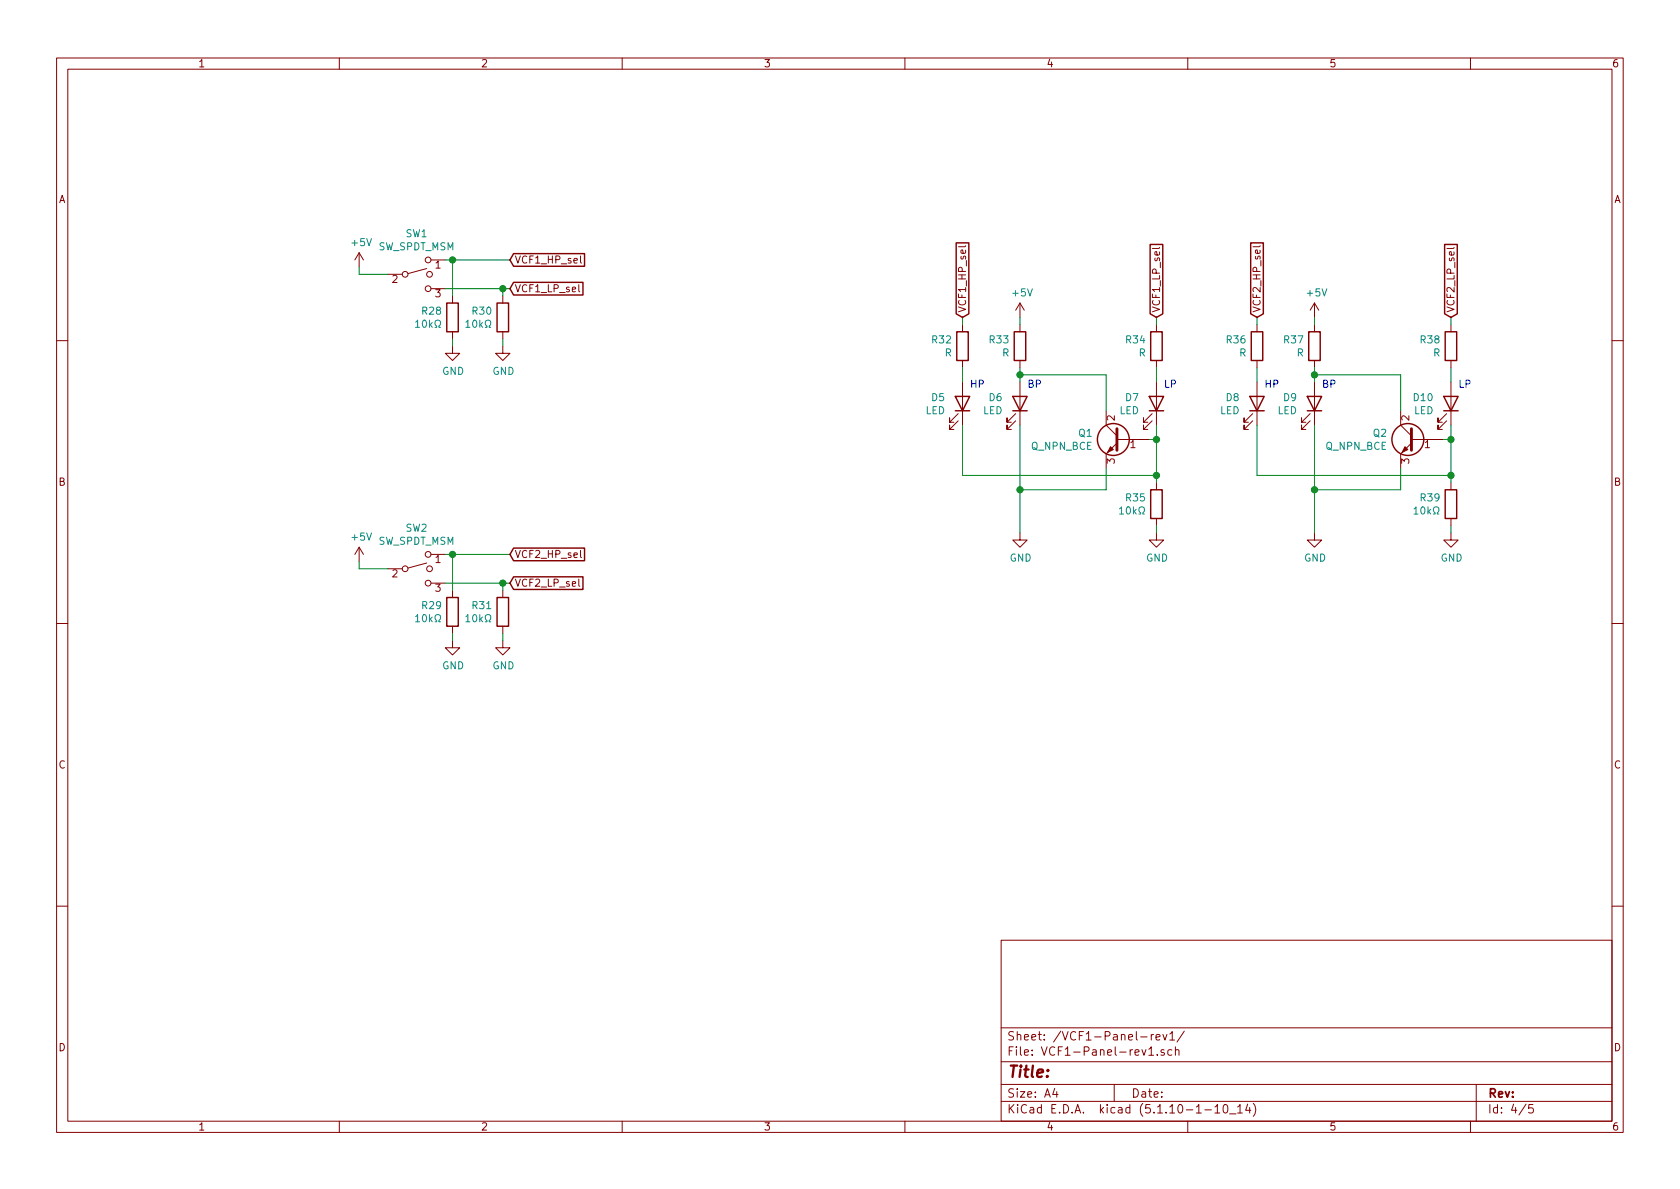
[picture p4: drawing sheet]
EESchema Schematic File Version 4
EELAYER 30 0
EELAYER END
$Descr A4 11693 8268
encoding utf-8
Sheet 4 5
Title ""
Date ""
Rev ""
Comp ""
Comment1 ""
Comment2 ""
Comment3 ""
Comment4 ""
$EndDescr
Text GLabel 3550 1800 2    50   Input ~ 0
VCF1_HP_sel
$Comp
L Switch:SW_SPDT_MSM SW1
U 1 1
P 2900 1900
F 0 "SW1" H 2900 2185 50  0000 C CNN
F 1 "SW_SPDT_MSM" H 2900 2094 50  0000 C CNN
F 2 "" H 2900 1900 50  0001 C CNN
F 3 "~" H 2900 1900 50  0001 C CNN
	1    2900 1900
	1    0    0    -1  
$EndComp
$Comp
L power:+5V #PWR046
U 1 1
P 2500 1850
F 0 "#PWR046" H 2500 1700 50  0001 C CNN
F 1 "+5V" H 2515 2023 50  0000 C CNN
F 2 "" H 2500 1850 50  0001 C CNN
F 3 "" H 2500 1850 50  0001 C CNN
	1    2500 1850
	1    0    0    -1  
$EndComp
$Comp
L Device:R R28
U 1 1
P 3150 2200
F 0 "R28" H 3220 2246 50  0000 L CNN
F 1 "10kΩ" H 3220 2155 50  0000 L CNN
F 2 "" V 3080 2200 50  0001 C CNN
F 3 "~" H 3150 2200 50  0001 C CNN
	1    3150 2200
	-1   0    0    -1  
$EndComp
$Comp
L Device:R R30
U 1 1
P 3500 2200
F 0 "R30" H 3570 2246 50  0000 L CNN
F 1 "10kΩ" H 3570 2155 50  0000 L CNN
F 2 "" V 3430 2200 50  0001 C CNN
F 3 "~" H 3500 2200 50  0001 C CNN
	1    3500 2200
	-1   0    0    -1  
$EndComp
$Comp
L Device:R R34
U 1 1
P 8050 2400
F 0 "R34" H 8120 2446 50  0000 L CNN
F 1 "R" H 8120 2355 50  0000 L CNN
F 2 "" V 7980 2400 50  0001 C CNN
F 3 "~" H 8050 2400 50  0001 C CNN
	1    8050 2400
	-1   0    0    -1  
$EndComp
$Comp
L Device:R R32
U 1 1
P 6700 2400
F 0 "R32" H 6770 2446 50  0000 L CNN
F 1 "R" H 6770 2355 50  0000 L CNN
F 2 "" V 6630 2400 50  0001 C CNN
F 3 "~" H 6700 2400 50  0001 C CNN
	1    6700 2400
	-1   0    0    -1  
$EndComp
$Comp
L Device:R R35
U 1 1
P 8050 3500
F 0 "R35" H 8120 3546 50  0000 L CNN
F 1 "10kΩ" H 8120 3455 50  0000 L CNN
F 2 "" V 7980 3500 50  0001 C CNN
F 3 "~" H 8050 3500 50  0001 C CNN
	1    8050 3500
	-1   0    0    -1  
$EndComp
$Comp
L Device:R R33
U 1 1
P 7100 2400
F 0 "R33" H 7170 2446 50  0000 L CNN
F 1 "R" H 7170 2355 50  0000 L CNN
F 2 "" V 7030 2400 50  0001 C CNN
F 3 "~" H 7100 2400 50  0001 C CNN
	1    7100 2400
	-1   0    0    -1  
$EndComp
$Comp
L Device:LED D5
U 1 1
P 6700 2800
F 0 "D5" V 6739 2682 50  0000 R CNN
F 1 "LED" V 6648 2682 50  0000 R CNN
F 2 "" H 6700 2800 50  0001 C CNN
F 3 "~" H 6700 2800 50  0001 C CNN
	1    6700 2800
	0    1    -1   0   
$EndComp
$Comp
L Device:LED D7
U 1 1
P 8050 2800
F 0 "D7" V 8089 2682 50  0000 R CNN
F 1 "LED" V 7998 2682 50  0000 R CNN
F 2 "" H 8050 2800 50  0001 C CNN
F 3 "~" H 8050 2800 50  0001 C CNN
	1    8050 2800
	0    1    -1   0   
$EndComp
$Comp
L Device:LED D6
U 1 1
P 7100 2800
F 0 "D6" V 7139 2682 50  0000 R CNN
F 1 "LED" V 7048 2682 50  0000 R CNN
F 2 "" H 7100 2800 50  0001 C CNN
F 3 "~" H 7100 2800 50  0001 C CNN
	1    7100 2800
	0    1    -1   0   
$EndComp
Text GLabel 3550 2000 2    50   Input ~ 0
VCF1_LP_sel
$Comp
L power:GND #PWR054
U 1 1
P 8050 3700
F 0 "#PWR054" H 8050 3450 50  0001 C CNN
F 1 "GND" H 8055 3527 50  0000 C CNN
F 2 "" H 8050 3700 50  0001 C CNN
F 3 "" H 8050 3700 50  0001 C CNN
	1    8050 3700
	1    0    0    -1  
$EndComp
$Comp
L power:GND #PWR053
U 1 1
P 7100 3700
F 0 "#PWR053" H 7100 3450 50  0001 C CNN
F 1 "GND" H 7105 3527 50  0000 C CNN
F 2 "" H 7100 3700 50  0001 C CNN
F 3 "" H 7100 3700 50  0001 C CNN
	1    7100 3700
	1    0    0    -1  
$EndComp
$Comp
L power:GND #PWR048
U 1 1
P 3150 2400
F 0 "#PWR048" H 3150 2150 50  0001 C CNN
F 1 "GND" H 3155 2227 50  0000 C CNN
F 2 "" H 3150 2400 50  0001 C CNN
F 3 "" H 3150 2400 50  0001 C CNN
	1    3150 2400
	1    0    0    -1  
$EndComp
$Comp
L power:GND #PWR050
U 1 1
P 3500 2400
F 0 "#PWR050" H 3500 2150 50  0001 C CNN
F 1 "GND" H 3505 2227 50  0000 C CNN
F 2 "" H 3500 2400 50  0001 C CNN
F 3 "" H 3500 2400 50  0001 C CNN
	1    3500 2400
	1    0    0    -1  
$EndComp
$Comp
L Device:Q_NPN_BCE Q1
U 1 1
P 7800 3050
F 0 "Q1" H 7991 3096 50  0000 L CNN
F 1 "Q_NPN_BCE" H 7991 3005 50  0000 L CNN
F 2 "" H 8000 3150 50  0001 C CNN
F 3 "~" H 7800 3050 50  0001 C CNN
	1    7800 3050
	-1   0    0    -1  
$EndComp
Wire Wire Line
	3150 2050 3150 1800
Connection ~ 3150 1800
Wire Wire Line
	3150 1800 3550 1800
Wire Wire Line
	3500 2050 3500 2000
Connection ~ 3500 2000
Wire Wire Line
	3500 2000 3550 2000
Wire Wire Line
	3500 2350 3500 2400
Wire Wire Line
	3150 2350 3150 2400
Wire Wire Line
	8050 2550 8050 2650
Wire Wire Line
	6700 2550 6700 2650
Wire Wire Line
	8000 3050 8050 3050
Wire Wire Line
	8050 3050 8050 3300
Wire Wire Line
	8050 3650 8050 3700
Wire Wire Line
	7100 2550 7100 2600
Wire Wire Line
	2500 1900 2700 1900
Wire Wire Line
	2500 1900 2500 1850
Wire Wire Line
	7700 2850 7700 2600
Wire Wire Line
	7700 2600 7100 2600
Connection ~ 7100 2600
Wire Wire Line
	7100 2600 7100 2650
Text GLabel 3550 3850 2    50   Input ~ 0
VCF2_HP_sel
$Comp
L Switch:SW_SPDT_MSM SW2
U 1 1
P 2900 3950
F 0 "SW2" H 2900 4235 50  0000 C CNN
F 1 "SW_SPDT_MSM" H 2900 4144 50  0000 C CNN
F 2 "" H 2900 3950 50  0001 C CNN
F 3 "~" H 2900 3950 50  0001 C CNN
	1    2900 3950
	1    0    0    -1  
$EndComp
$Comp
L power:+5V #PWR047
U 1 1
P 2500 3900
F 0 "#PWR047" H 2500 3750 50  0001 C CNN
F 1 "+5V" H 2515 4073 50  0000 C CNN
F 2 "" H 2500 3900 50  0001 C CNN
F 3 "" H 2500 3900 50  0001 C CNN
	1    2500 3900
	1    0    0    -1  
$EndComp
$Comp
L Device:R R29
U 1 1
P 3150 4250
F 0 "R29" H 3220 4296 50  0000 L CNN
F 1 "10kΩ" H 3220 4205 50  0000 L CNN
F 2 "" V 3080 4250 50  0001 C CNN
F 3 "~" H 3150 4250 50  0001 C CNN
	1    3150 4250
	-1   0    0    -1  
$EndComp
$Comp
L Device:R R31
U 1 1
P 3500 4250
F 0 "R31" H 3570 4296 50  0000 L CNN
F 1 "10kΩ" H 3570 4205 50  0000 L CNN
F 2 "" V 3430 4250 50  0001 C CNN
F 3 "~" H 3500 4250 50  0001 C CNN
	1    3500 4250
	-1   0    0    -1  
$EndComp
Text GLabel 3550 4050 2    50   Input ~ 0
VCF2_LP_sel
$Comp
L power:GND #PWR049
U 1 1
P 3150 4450
F 0 "#PWR049" H 3150 4200 50  0001 C CNN
F 1 "GND" H 3155 4277 50  0000 C CNN
F 2 "" H 3150 4450 50  0001 C CNN
F 3 "" H 3150 4450 50  0001 C CNN
	1    3150 4450
	1    0    0    -1  
$EndComp
$Comp
L power:GND #PWR051
U 1 1
P 3500 4450
F 0 "#PWR051" H 3500 4200 50  0001 C CNN
F 1 "GND" H 3505 4277 50  0000 C CNN
F 2 "" H 3500 4450 50  0001 C CNN
F 3 "" H 3500 4450 50  0001 C CNN
	1    3500 4450
	1    0    0    -1  
$EndComp
Wire Wire Line
	3150 4100 3150 3850
Connection ~ 3150 3850
Wire Wire Line
	3150 3850 3550 3850
Wire Wire Line
	3500 4100 3500 4050
Connection ~ 3500 4050
Wire Wire Line
	3500 4050 3550 4050
Wire Wire Line
	3500 4400 3500 4450
Wire Wire Line
	3150 4400 3150 4450
Wire Wire Line
	2500 3950 2700 3950
Wire Wire Line
	2500 3950 2500 3900
Wire Wire Line
	3100 1800 3150 1800
Wire Wire Line
	3100 2000 3500 2000
Wire Wire Line
	8050 3050 8050 2950
Connection ~ 8050 3050
Wire Wire Line
	6700 2950 6700 3300
Wire Wire Line
	6700 3300 8050 3300
Connection ~ 8050 3300
Wire Wire Line
	8050 3300 8050 3350
Wire Wire Line
	7100 2950 7100 3400
Wire Wire Line
	7700 3250 7700 3400
Wire Wire Line
	7700 3400 7100 3400
Connection ~ 7100 3400
Wire Wire Line
	7100 3400 7100 3700
Text GLabel 6700 2200 1    50   Input ~ 0
VCF1_HP_sel
Text GLabel 8050 2200 1    50   Input ~ 0
VCF1_LP_sel
$Comp
L power:+5V #PWR052
U 1 1
P 7100 2200
F 0 "#PWR052" H 7100 2050 50  0001 C CNN
F 1 "+5V" H 7115 2373 50  0000 C CNN
F 2 "" H 7100 2200 50  0001 C CNN
F 3 "" H 7100 2200 50  0001 C CNN
	1    7100 2200
	1    0    0    -1  
$EndComp
Wire Wire Line
	7100 2250 7100 2200
Wire Wire Line
	6700 2200 6700 2250
Wire Wire Line
	8050 2250 8050 2200
Text Notes 6750 2700 0    50   ~ 0
HP
Text Notes 7150 2700 0    50   ~ 0
BP
Text Notes 8100 2700 0    50   ~ 0
LP
$Comp
L Device:R R38
U 1 1
P 10100 2400
F 0 "R38" H 10170 2446 50  0000 L CNN
F 1 "R" H 10170 2355 50  0000 L CNN
F 2 "" V 10030 2400 50  0001 C CNN
F 3 "~" H 10100 2400 50  0001 C CNN
	1    10100 2400
	-1   0    0    -1  
$EndComp
$Comp
L Device:R R36
U 1 1
P 8750 2400
F 0 "R36" H 8820 2446 50  0000 L CNN
F 1 "R" H 8820 2355 50  0000 L CNN
F 2 "" V 8680 2400 50  0001 C CNN
F 3 "~" H 8750 2400 50  0001 C CNN
	1    8750 2400
	-1   0    0    -1  
$EndComp
$Comp
L Device:R R39
U 1 1
P 10100 3500
F 0 "R39" H 10170 3546 50  0000 L CNN
F 1 "10kΩ" H 10170 3455 50  0000 L CNN
F 2 "" V 10030 3500 50  0001 C CNN
F 3 "~" H 10100 3500 50  0001 C CNN
	1    10100 3500
	-1   0    0    -1  
$EndComp
$Comp
L Device:R R37
U 1 1
P 9150 2400
F 0 "R37" H 9220 2446 50  0000 L CNN
F 1 "R" H 9220 2355 50  0000 L CNN
F 2 "" V 9080 2400 50  0001 C CNN
F 3 "~" H 9150 2400 50  0001 C CNN
	1    9150 2400
	-1   0    0    -1  
$EndComp
$Comp
L Device:LED D8
U 1 1
P 8750 2800
F 0 "D8" V 8789 2682 50  0000 R CNN
F 1 "LED" V 8698 2682 50  0000 R CNN
F 2 "" H 8750 2800 50  0001 C CNN
F 3 "~" H 8750 2800 50  0001 C CNN
	1    8750 2800
	0    1    -1   0   
$EndComp
$Comp
L Device:LED D10
U 1 1
P 10100 2800
F 0 "D10" V 10139 2682 50  0000 R CNN
F 1 "LED" V 10048 2682 50  0000 R CNN
F 2 "" H 10100 2800 50  0001 C CNN
F 3 "~" H 10100 2800 50  0001 C CNN
	1    10100 2800
	0    1    -1   0   
$EndComp
$Comp
L Device:LED D9
U 1 1
P 9150 2800
F 0 "D9" V 9189 2682 50  0000 R CNN
F 1 "LED" V 9098 2682 50  0000 R CNN
F 2 "" H 9150 2800 50  0001 C CNN
F 3 "~" H 9150 2800 50  0001 C CNN
	1    9150 2800
	0    1    -1   0   
$EndComp
$Comp
L power:GND #PWR057
U 1 1
P 10100 3700
F 0 "#PWR057" H 10100 3450 50  0001 C CNN
F 1 "GND" H 10105 3527 50  0000 C CNN
F 2 "" H 10100 3700 50  0001 C CNN
F 3 "" H 10100 3700 50  0001 C CNN
	1    10100 3700
	1    0    0    -1  
$EndComp
$Comp
L power:GND #PWR056
U 1 1
P 9150 3700
F 0 "#PWR056" H 9150 3450 50  0001 C CNN
F 1 "GND" H 9155 3527 50  0000 C CNN
F 2 "" H 9150 3700 50  0001 C CNN
F 3 "" H 9150 3700 50  0001 C CNN
	1    9150 3700
	1    0    0    -1  
$EndComp
$Comp
L Device:Q_NPN_BCE Q2
U 1 1
P 9850 3050
F 0 "Q2" H 10041 3096 50  0000 L CNN
F 1 "Q_NPN_BCE" H 10041 3005 50  0000 L CNN
F 2 "" H 10050 3150 50  0001 C CNN
F 3 "~" H 9850 3050 50  0001 C CNN
	1    9850 3050
	-1   0    0    -1  
$EndComp
Wire Wire Line
	10100 2550 10100 2650
Wire Wire Line
	8750 2550 8750 2650
Wire Wire Line
	10050 3050 10100 3050
Wire Wire Line
	10100 3050 10100 3300
Wire Wire Line
	10100 3650 10100 3700
Wire Wire Line
	9150 2550 9150 2600
Wire Wire Line
	9750 2850 9750 2600
Wire Wire Line
	9750 2600 9150 2600
Connection ~ 9150 2600
Wire Wire Line
	9150 2600 9150 2650
Wire Wire Line
	10100 3050 10100 2950
Connection ~ 10100 3050
Wire Wire Line
	8750 2950 8750 3300
Wire Wire Line
	8750 3300 10100 3300
Connection ~ 10100 3300
Wire Wire Line
	10100 3300 10100 3350
Wire Wire Line
	9150 2950 9150 3400
Wire Wire Line
	9750 3250 9750 3400
Wire Wire Line
	9750 3400 9150 3400
Connection ~ 9150 3400
Wire Wire Line
	9150 3400 9150 3700
Text GLabel 8750 2200 1    50   Input ~ 0
VCF2_HP_sel
Text GLabel 10100 2200 1    50   Input ~ 0
VCF2_LP_sel
$Comp
L power:+5V #PWR055
U 1 1
P 9150 2200
F 0 "#PWR055" H 9150 2050 50  0001 C CNN
F 1 "+5V" H 9165 2373 50  0000 C CNN
F 2 "" H 9150 2200 50  0001 C CNN
F 3 "" H 9150 2200 50  0001 C CNN
	1    9150 2200
	1    0    0    -1  
$EndComp
Wire Wire Line
	9150 2250 9150 2200
Wire Wire Line
	8750 2200 8750 2250
Wire Wire Line
	10100 2250 10100 2200
Text Notes 8800 2700 0    50   ~ 0
HP
Text Notes 9200 2700 0    50   ~ 0
BP
Text Notes 10150 2700 0    50   ~ 0
LP
Wire Wire Line
	3100 3850 3150 3850
Wire Wire Line
	3100 4050 3500 4050
$EndSCHEMATC
